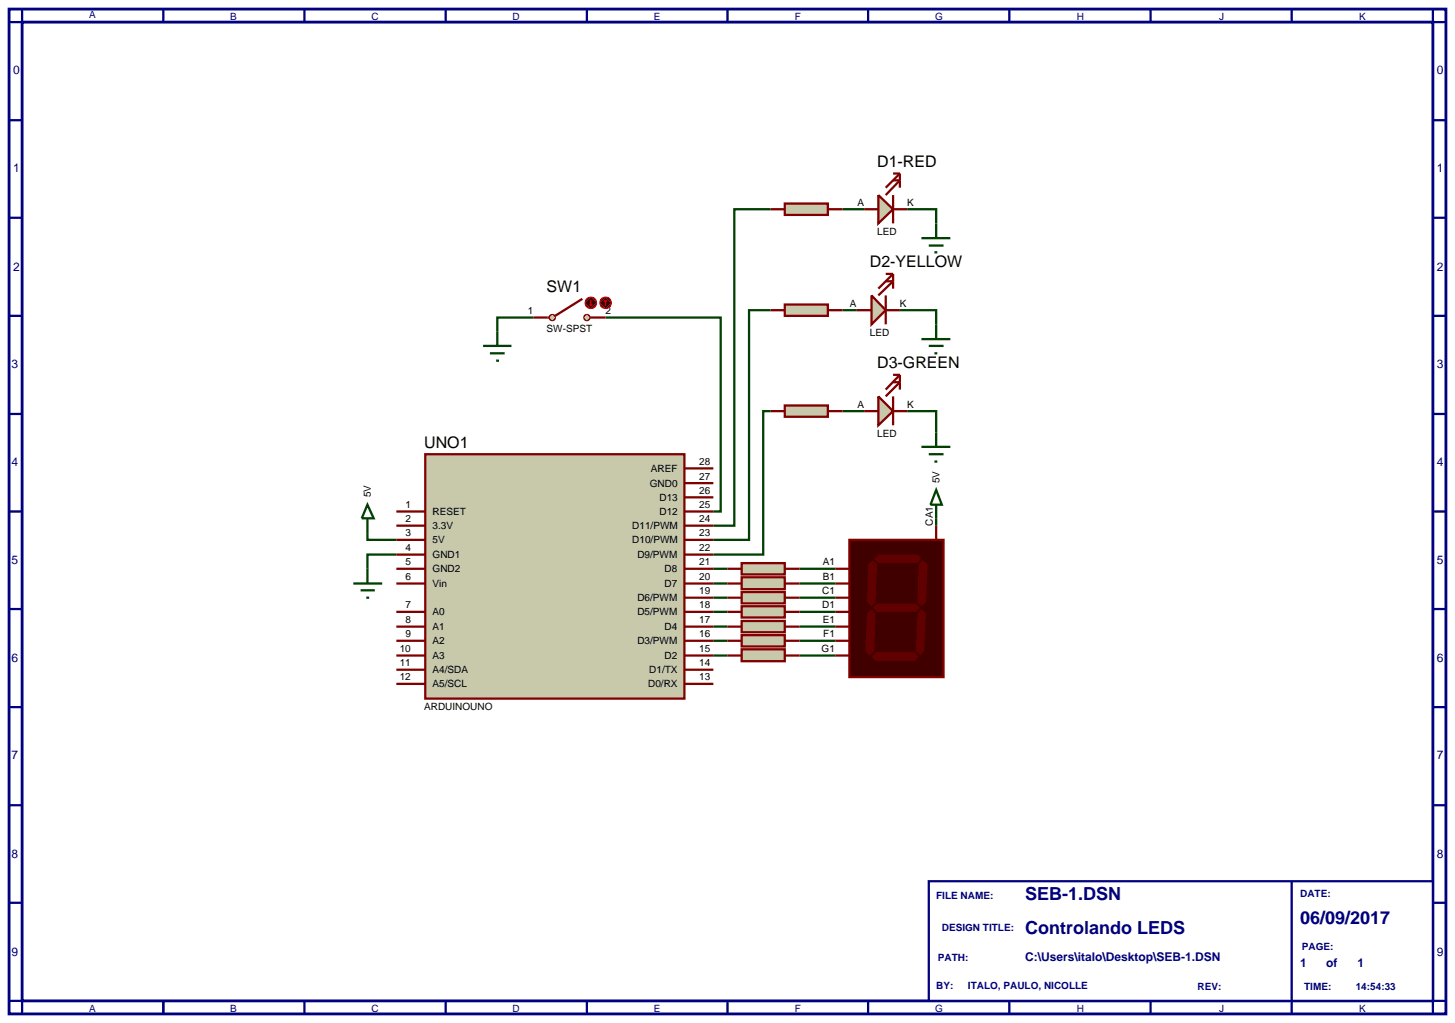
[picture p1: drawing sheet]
<svg xmlns="http://www.w3.org/2000/svg" width="257mm" height="180mm" viewBox="0 0 257 180" stroke-linecap="round" stroke-linejoin="round" font-family="sans-serif">
<path d="M1.6 1.6h253.4v177.2h-253.4zM3.9 3.9h248.8v172.6h-248.8z" fill="none" stroke="#000080" stroke-width=".5"/>
<path d="M3.9 1.6v2.3h-2.3M28.8 1.6v2.3" fill="none" stroke="#000080" stroke-width=".4"/>
<path d="M163.8 155.4h88.9v21.1h-88.9z" fill="#fff" stroke="#000080" stroke-width=".4"/>
<g fill="none" stroke="#000080" stroke-width=".4">
<path d="M53.7 1.6v2.3M78.6 1.6v2.3M103.5 1.6v2.3M128.3 1.6v2.3M153.1 1.6v2.3M178 1.6v2.3M202.9 1.6v2.3M227.8 1.6v2.3M252.7 1.6v2.3h2.3M1.6 21.2h2.3M1.6 38.4h2.3M252.7 21.2h2.3"/>
<path d="M252.7 38.4h2.3M1.6 55.7h2.3M252.7 55.7h2.3M1.6 73h2.3M252.7 73h2.3M1.6 90.2h2.3M252.7 90.2h2.3M1.6 107.4h2.3M252.7 107.4h2.3M1.6 124.7h2.3M252.7 124.7h2.3M1.6 142h2.3"/>
<path d="M1.6 159.2h2.3M227.8 155.4v23.4M252.7 142h2.3M252.7 159.2h2.3M1.6 176.5h2.3v2.3M28.8 176.5v2.3M53.7 176.5v2.3M78.6 176.5v2.3M103.5 176.5v2.3M128.3 176.5v2.3M153.1 176.5v2.3M178 176.5v2.3"/>
<path d="M202.9 176.5v2.3M255 176.5h-2.3v2.3"/>
</g>
<g fill="none" stroke="#004000" stroke-width=".4">
<path d="M135.9 36.9h-6.4v55.8h-3.7M148.6 36.9h3.8M160 36.9h5.1v2.5M94.1 56h-6.4v2.5M106.8 56h20.3v34.2h-1.3M135.9 54.7h-3.8v40.5h-6.3M148.6 54.7h2.5M158.7 54.7h6.4v2.5M135.9 72.5h-1.3v25.3h-8.8M148.6 72.5h3.8M160 72.5h5.1v3.8M64.8 94v1.2h5.1"/>
<path d="M69.9 97.8h-5.1v2.5M165.1 91.4v1.3M125.8 100.3h2.5M125.8 102.9h2.5M125.8 105.4h2.5M125.8 107.9h2.5M125.8 110.5h2.5M125.8 113h2.5M125.8 115.6h2.5M141 100.3h6.3M141 102.9h6.3M141 105.4h6.3"/>
<path d="M141 107.9h6.3M141 110.5h6.3M141 113h6.3M141 115.6h6.3"/>
</g>
<path d="M75 80.1h45.7v43.1h-45.7z" fill="#c8c8aa" stroke="#800000" stroke-width=".4"/>
<g fill="none" stroke="#800000" stroke-width=".4">
<path d="M69.9 90.2h5.1M69.9 92.7h5.1M69.9 95.2h5.1M69.9 97.8h5.1M120.7 90.2h5.1M120.7 92.7h5.1M120.7 95.2h5.1M120.7 97.8h5.1M120.7 87.7h5.1M120.7 82.6h5.1M120.7 85.2h5.1M69.9 100.3h5.1"/>
<path d="M69.9 102.9h5.1M69.9 107.9h5.1M69.9 110.5h5.1M69.9 113h5.1M69.9 115.6h5.1M69.9 118.1h5.1M120.7 100.3h5.1M120.7 102.9h5.1M120.7 107.9h5.1M120.7 110.5h5.1M120.7 113h5.1M120.7 115.6h5.1"/>
<path d="M120.7 118.1h5.1M120.7 105.4h5.1M69.9 120.6h5.1M120.7 120.6h5.1"/>
</g>
<path d="M62.3 102.9h5.1M63.6 104.1h2.5M64.6 105.4h.5M64.8 100.3v2.6" fill="none" stroke="#004000" stroke-width=".4"/>
<path d="M130.8 99.3h7.6v2h-7.6z" fill="#c8c8aa" stroke="#800000" stroke-width=".4"/>
<path d="M128.3 100.3h2.5M138.4 100.3h2.6" fill="none" stroke="#800000" stroke-width=".4"/>
<path d="M130.8 101.8h7.6v2.1h-7.6z" fill="#c8c8aa" stroke="#800000" stroke-width=".4"/>
<path d="M128.3 102.9h2.5M138.4 102.9h2.6" fill="none" stroke="#800000" stroke-width=".4"/>
<path d="M130.8 104.4h7.6v2h-7.6z" fill="#c8c8aa" stroke="#800000" stroke-width=".4"/>
<path d="M128.3 105.4h2.5M138.4 105.4h2.6" fill="none" stroke="#800000" stroke-width=".4"/>
<path d="M130.8 106.9h7.6v2h-7.6z" fill="#c8c8aa" stroke="#800000" stroke-width=".4"/>
<path d="M128.3 107.9h2.5M138.4 107.9h2.6" fill="none" stroke="#800000" stroke-width=".4"/>
<path d="M130.8 109.5h7.6v2h-7.6z" fill="#c8c8aa" stroke="#800000" stroke-width=".4"/>
<path d="M128.3 110.5h2.5M138.4 110.5h2.6" fill="none" stroke="#800000" stroke-width=".4"/>
<path d="M130.8 112h7.6v2h-7.6z" fill="#c8c8aa" stroke="#800000" stroke-width=".4"/>
<path d="M128.3 113h2.5M138.4 113h2.6" fill="none" stroke="#800000" stroke-width=".4"/>
<path d="M130.8 114.5h7.6v2.1h-7.6z" fill="#c8c8aa" stroke="#800000" stroke-width=".4"/>
<path d="M128.3 115.6h2.5M138.4 115.6h2.6" fill="none" stroke="#800000" stroke-width=".4"/>
<path d="M149.8 95.2h16.6v24.2h-16.6z" fill="#400000" stroke="#800000" stroke-width=".4"/>
<g fill="#600000">
<path d="M154.2 98.5l.7-.7h6.9l.7 .7-.7 .8h-6.9z"/>
<path d="M162 99.5l.8-.7 .8 .7-.3 6.7-.8 .7-.7-.7z"/>
<path d="M154.7 106.4h6.8l.8 .8-.8 .7h-6.8l-.8-.7z"/>
<path d="M153.1 99.5l.8-.7 .8 .7-.3 6.7-.7 .7-.8-.7z"/>
<path d="M162.5 107.4l.8 .8-.3 6.6-.7 .8-.8-.8 .3-6.6z"/>
<path d="M154.4 115h6.9l.7 .8-.7 .8h-6.9l-.7-.8z"/>
<path d="M152.9 108.2l.8-.8 .7 .8-.2 6.6-.8 .8-.8-.8z"/>
</g>
<path d="M165.1 92.7v2.5M147.3 100.3h2.5M147.3 102.9h2.5M147.3 105.4h2.5M147.3 107.9h2.5M147.3 110.5h2.5M147.3 113h2.5M147.3 115.6h2.5" fill="none" stroke="#800000" stroke-width=".4"/>
<path d="M154.9 34.4l2.6 2.5-2.6 2.5z" fill="#c8c8aa" stroke="#800000" stroke-width=".4"/>
<path d="M152.4 36.9h2.5M157.5 34.4v5M157.5 31.8h1.2l-2.5 2.6M157.5 30.6h1.2M157.5 36.9h2.5M158.7 30.6l-2.5 2.5M158.7 30.6v2.5" fill="none" stroke="#800000" stroke-width=".4"/>
<path d="M153.7 52.1l2.5 2.6-2.5 2.5z" fill="#c8c8aa" stroke="#800000" stroke-width=".4"/>
<path d="M151.1 54.7h2.6M156.2 52.1v5.1M156.2 49.6h1.3l-2.6 2.5M156.2 48.3h1.3M156.2 54.7h2.5M157.5 48.3l-2.6 2.6M157.5 48.3v2.6" fill="none" stroke="#800000" stroke-width=".4"/>
<path d="M154.9 69.9l2.6 2.6-2.6 2.5z" fill="#c8c8aa" stroke="#800000" stroke-width=".4"/>
<path d="M152.4 72.5h2.5M157.5 69.9v5.1M157.5 67.4h1.2l-2.5 2.5M157.5 66.1h1.2M157.5 72.5h2.5M158.7 66.1l-2.5 2.6M158.7 66.1v2.6" fill="none" stroke="#800000" stroke-width=".4"/>
<path d="M165.1 39.4v2.6M162.5 59.8h5.1M162.5 42h5.1M163.8 43.3h2.6M164.8 44.5h.5M165.1 57.2v2.6M162.5 78.8h5.1M163.8 61h2.6M164.8 62.3h.5M165.1 76.3v2.5M163.8 80.1h2.6M164.8 81.4h.5" fill="none" stroke="#004000" stroke-width=".4"/>
<path d="M138.4 35.9h7.6v2h-7.6z" fill="#c8c8aa" stroke="#800000" stroke-width=".4"/>
<path d="M135.9 36.9h2.5M146 36.9h2.6" fill="none" stroke="#800000" stroke-width=".4"/>
<path d="M138.4 53.7h7.6v2h-7.6z" fill="#c8c8aa" stroke="#800000" stroke-width=".4"/>
<path d="M135.9 54.7h2.5M146 54.7h2.6" fill="none" stroke="#800000" stroke-width=".4"/>
<path d="M138.4 71.5h7.6v2h-7.6z" fill="#c8c8aa" stroke="#800000" stroke-width=".4"/>
<path d="M135.9 72.5h2.5M146 72.5h2.6" fill="none" stroke="#800000" stroke-width=".4"/>
<g fill="#c8c8aa" stroke="#800000" stroke-width=".3">
<path d="M103.2 55.6l.3-.1-.5 .5zM103.5 55.5l.4 .2 .1 .3zM103.5 56.5l.5-.5-.1 .3zM103 56l.5 .5-.3-.1z"/>
<path d="M97 55.7l.4-.2-.5 .5zM97.4 55.5l.3 .1 .2 .4zM97.4 56.5l.5-.5-.2 .4zM96.9 56l.5 .5-.3-.1z"/>
</g>
<g fill="#c8c8aa">
<path d="M103 56l.5-.5 .5 .5-.5 .5z"/>
<path d="M96.9 56l.5-.5 .5 .5-.5 .5z"/>
</g>
<path d="M94.1 56h2.8M102.7 52.7l-4.8 3M104 56h2.8" fill="none" stroke="#800000" stroke-width=".4"/>
<path d="M103.5 52.7l.7-.3-1 1zM104.2 52.4a.94 .94 0 0 1 1 1zM105.2 53.4a.94 .94 0 0 1-1 1zM103.2 53.4l1 1a.94 .94 0 0 1-1-1z" fill="#400000" stroke="#f00" stroke-width=".2"/>
<path d="M103.2 53.4l1-1 1 1-1 1z" fill="#400000"/>
<path d="M104 53.7l.2 .2M104.2 52.9v1M104.5 53.7l-.3 .2" fill="none" stroke="#f00" stroke-width=".2"/>
<path d="M106.1 52.7l.7-.3-1 1zM106.8 52.4a.94 .94 0 0 1 1 1zM106.8 54.4l1-1a.94 .94 0 0 1-1 1zM105.8 53.4l1 1a.94 .94 0 0 1-1-1z" fill="#400000" stroke="#f00" stroke-width=".2"/>
<path d="M106.8 52.4l1 1-1 1-1-1z" fill="#400000"/>
<path d="M106.8 52.9l-.3 .3M106.8 52.9l.2 .3M106.8 52.9v1" fill="none" stroke="#f00" stroke-width=".2"/>
<path d="M87.7 58.5v2.5M85.2 61h5M86.4 62.3h2.6M87.5 63.6h.5M64.8 89l1.1 2.4h-2.1zM64.8 91.4v2.6M165.1 86.4l1 2.6h-2zM165.1 89v2.4" fill="none" stroke="#004000" stroke-width=".4"/>
<g font-size="3.2" fill="#000080">
<text x="180.8" y="158.8">SEB-1.DSN</text>
<text x="180.8" y="164.7">Controlando LEDS</text>
<text x="229.3" y="162.9">06/09/2017</text>
</g>
<g font-size="2.8">
<text x="154.7" y="29.5">D1-RED</text>
<text x="153.4" y="47.2">D2-YELLOW</text>
<text x="96.4" y="51.6">SW1</text>
<text x="154.7" y="65">D3-GREEN</text>
<text x="74.8" y="79">UNO1</text>
</g>
<g font-size="2.1" fill="#000080">
<text x="2.3" y="13.1">0</text>
<text x="253.4" y="13.1">0</text>
<text x="2.3" y="30.4">1</text>
<text x="253.4" y="30.4">1</text>
<text x="2.3" y="47.7">2</text>
<text x="253.4" y="47.7">2</text>
<text x="2" y="64.9">3</text>
<text x="253.4" y="64.9">3</text>
<text x="2" y="82.2">4</text>
<text x="253.4" y="82.2">4</text>
<text x="2" y="99.4">5</text>
<text x="253.4" y="99.4">5</text>
<text x="2" y="116.7">6</text>
<text x="253.4" y="116.7">6</text>
<text x="2" y="133.9">7</text>
<text x="253.4" y="133.9">7</text>
<text x="2" y="151.2">8</text>
<text x="253.4" y="151.2">8</text>
<text x="2" y="168.5">9</text>
<text x="180.8" y="169.5">C:\Users\italo\Desktop\SEB-1.DSN</text>
<text x="229.3" y="170.5">1</text>
<text x="233.9" y="170.5">of</text>
<text x="239.4" y="170.5">1</text>
<text x="253.4" y="168.5">9</text>
</g>
<g font-size="1.8" fill="#000080">
<text x="15.7" y="3.2">A</text>
<text x="40.6" y="3.5">B</text>
<text x="65.5" y="3.5">C</text>
<text x="90.4" y="3.5">D</text>
<text x="115.3" y="3.5">E</text>
<text x="140.2" y="3.5">F</text>
<text x="164.9" y="3.5">G</text>
<text x="189.9" y="3.5">H</text>
<text x="215" y="3.5">J</text>
<text x="239.7" y="3.5">K</text>
<text x="165.1" y="158.6">FILE NAME:</text>
<text x="229.3" y="158.1">DATE:</text>
<text x="166.1" y="164.2">DESIGN TITLE:</text>
<text x="229.6" y="167.5">PAGE:</text>
<text x="165.4" y="169.5">PATH:</text>
<text x="15.7" y="178.4">A</text>
<text x="40.6" y="178.4">B</text>
<text x="65.5" y="178.4">C</text>
<text x="90.4" y="178.4">D</text>
<text x="115.3" y="178.4">E</text>
<text x="140.2" y="178.4">F</text>
<text x="164.9" y="178.4">G</text>
<text x="165.1" y="174.4">BY:</text>
<text x="170.7" y="174.4">ITALO, PAULO, NICOLLE</text>
<text x="189.9" y="178.4">H</text>
<text x="211.2" y="174.6">REV:</text>
<text x="215" y="178.4">J</text>
<text x="230" y="174.6">TIME:</text>
<text x="239.1" y="174.6">14:54:33</text>
<text x="239.7" y="178.4">K</text>
</g>
<g font-size="1.8">
<text x="151.2" y="36.3">A</text>
<text x="154.7" y="41.5">LED</text>
<text x="160" y="36.3">K</text>
<text x="93.1" y="55.4">1</text>
<text x="96.4" y="58.5">SW-SPST</text>
<text x="106.8" y="55.4">2</text>
<text x="149.9" y="54.1">A</text>
<text x="153.4" y="59.2">LED</text>
<text x="158.7" y="54.1">K</text>
<text x="151.2" y="71.9">A</text>
<text x="160" y="71.9">K</text>
<text x="154.7" y="77">LED</text>
<text x="114.8" y="83.2">AREF</text>
<text x="123.3" y="82">28</text>
<text x="65.4" y="87.7" transform="rotate(-90 65.4 87.7)">5V</text>
<text x="71.5" y="89.6">1</text>
<text x="114.6" y="85.8">GND0</text>
<text x="116.3" y="88.3">D13</text>
<text x="123.3" y="87.1">26</text>
<text x="123.3" y="89.6">25</text>
<text x="123.3" y="84.6">27</text>
<text x="165.7" y="85.2" transform="rotate(-90 165.7 85.2)">5V</text>
<text x="71.5" y="92.1">2</text>
<text x="71.5" y="94.6">3</text>
<text x="76.3" y="90.8">RESET</text>
<text x="76.3" y="93.3">3.3V</text>
<text x="76.3" y="95.8">5V</text>
<text x="111.5" y="93.3">D11/PWM</text>
<text x="111.5" y="95.8">D10/PWM</text>
<text x="116.3" y="90.8">D12</text>
<text x="123.3" y="92.1">24</text>
<text x="123.3" y="94.6">23</text>
<text x="164.5" y="92.7" transform="rotate(-90 164.5 92.7)">CA1</text>
<text x="71.5" y="97.2">4</text>
<text x="71.5" y="99.7">5</text>
<text x="76.3" y="98.4">GND1</text>
<text x="76.3" y="100.9">GND2</text>
<text x="112.4" y="98.4">D9/PWM</text>
<text x="117.2" y="100.9">D8</text>
<text x="123.3" y="97.2">22</text>
<text x="123.3" y="99.7">21</text>
<text x="145.1" y="99.7">A1</text>
<text x="71.5" y="102.3">6</text>
<text x="71.5" y="107.3">7</text>
<text x="76.3" y="103.5">Vin</text>
<text x="112.4" y="106">D6/PWM</text>
<text x="117.2" y="103.5">D7</text>
<text x="123.3" y="102.3">20</text>
<text x="123.3" y="104.8">19</text>
<text x="123.3" y="107.3">18</text>
<text x="145" y="104.8">C1</text>
<text x="145" y="107.3">D1</text>
<text x="145.1" y="102.3">B1</text>
<text x="71.5" y="109.9">8</text>
<text x="71.5" y="112.4">9</text>
<text x="76.3" y="108.5">A0</text>
<text x="76.3" y="111.1">A1</text>
<text x="76.3" y="113.6">A2</text>
<text x="112.4" y="108.5">D5/PWM</text>
<text x="112.4" y="113.6">D3/PWM</text>
<text x="117.2" y="111.1">D4</text>
<text x="123.3" y="109.9">17</text>
<text x="123.3" y="112.4">16</text>
<text x="145.1" y="109.9">E1</text>
<text x="145.2" y="112.4">F1</text>
<text x="70.5" y="115">10</text>
<text x="70.5" y="117.5">11</text>
<text x="70.5" y="120">12</text>
<text x="76.3" y="116.2">A3</text>
<text x="76.3" y="118.7">A4/SDA</text>
<text x="114.5" y="118.7">D1/TX</text>
<text x="117.2" y="116.2">D2</text>
<text x="123.3" y="115">15</text>
<text x="123.3" y="117.5">14</text>
<text x="123.3" y="120">13</text>
<text x="144.9" y="115">G1</text>
<text x="74.8" y="125.2">ARDUINOUNO</text>
<text x="76.3" y="121.2">A5/SCL</text>
<text x="114.3" y="121.2">D0/RX</text>
</g>
</svg>
